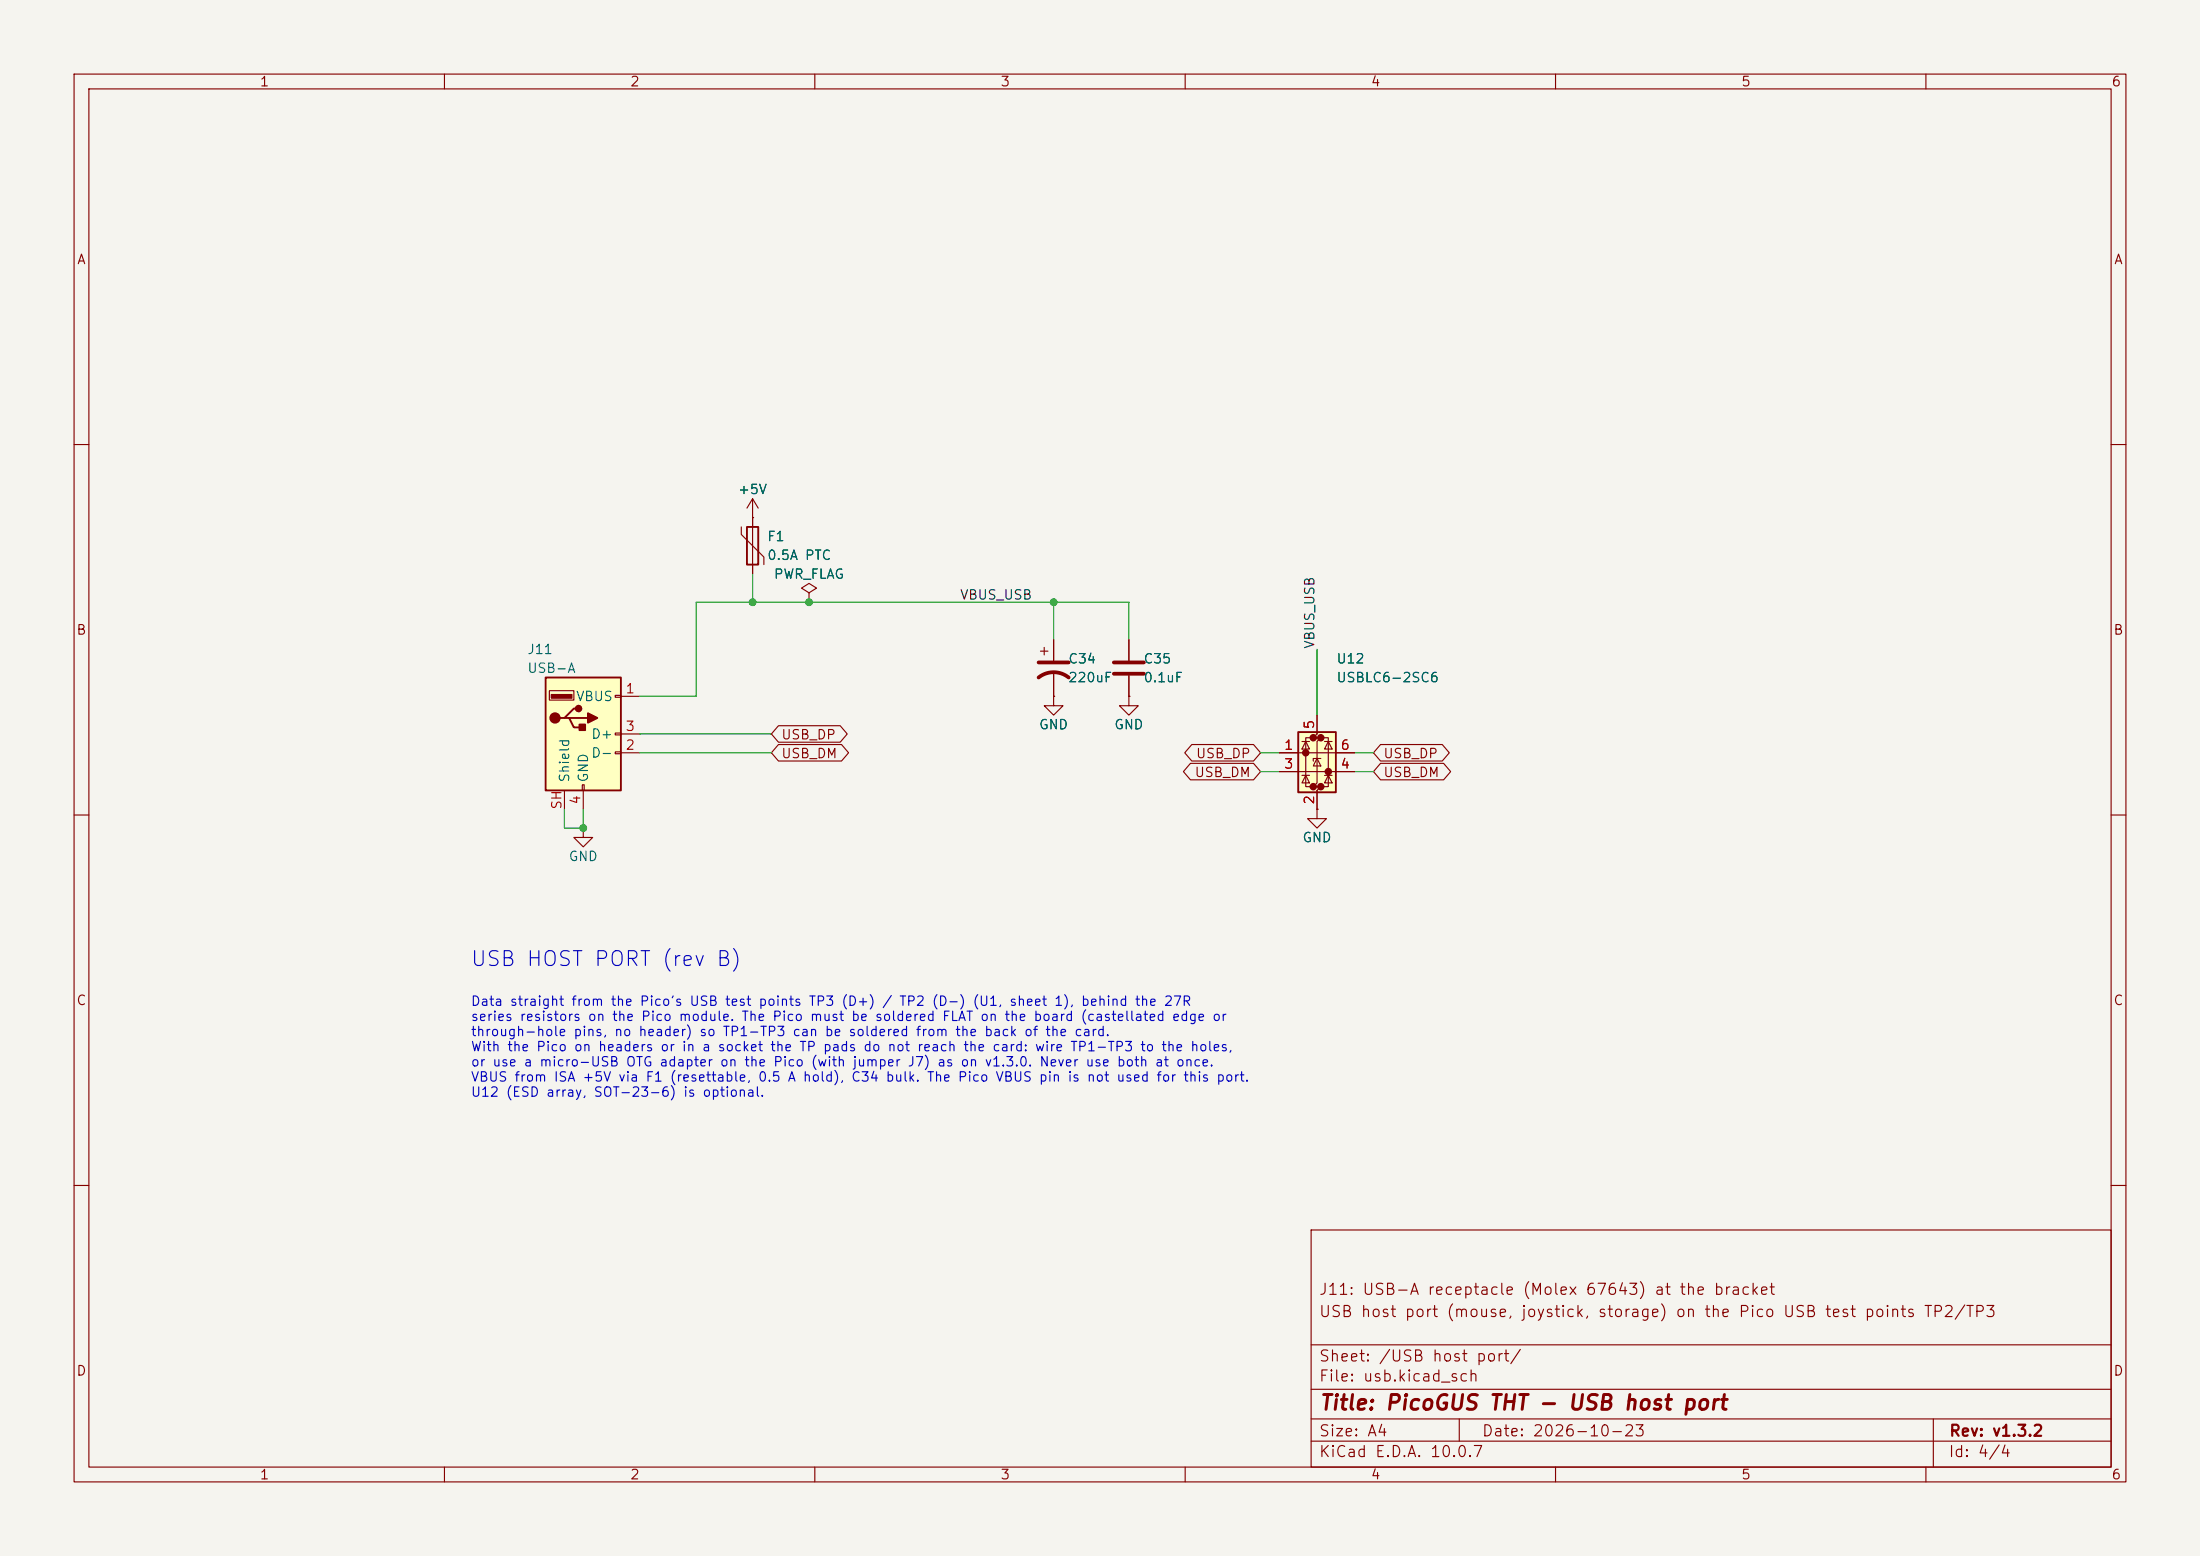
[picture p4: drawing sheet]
(kicad_sch
 (version 20260306)
 (generator "eeschema")
 (generator_version "10.0")
 (paper "A4")
 (title_block
  (title "PicoGUS THT - USB host port")
  (date "2026-10-23")
  (rev "v1.3.2")
  (comment 1 "USB host port (mouse, joystick, storage) on the Pico USB test points TP2/TP3")
  (comment 2 "J11: USB-A receptacle (Molex 67643) at the bracket"))
 (lib_symbols
  (symbol "Connector:USB_A"
   (pin_names
    (offset 1.016)) (exclude_from_sim no) (in_bom yes) (on_board yes)
   (in_pos_files yes)
   (duplicate_pin_numbers_are_jumpers no)
   (property "Reference" "J" (at -5.08 11.43 0) (show_name no) (do_not_autoplace no) (effects (font (size 1.27 1.27)) (justify left)))
   (property "Value" "USB_A" (at -5.08 8.89 0) (show_name no) (do_not_autoplace no) (effects (font (size 1.27 1.27)) (justify left)))
   (property "Footprint" "" (at 3.81 -1.27 0) (show_name no) (do_not_autoplace no) (hide yes) (effects (font (size 1.27 1.27))))
   (property "Datasheet" "" (at 3.81 -1.27 0) (show_name no) (do_not_autoplace no) (hide yes) (effects (font (size 1.27 1.27))))
   (property "Description" "USB Type A connector" (at 0 0 0) (show_name no) (do_not_autoplace no) (hide yes) (effects (font (size 1.27 1.27))))
   (symbol "USB_A_0_1"
    (rectangle (start -5.08 -7.62) (end 5.08 7.62) (stroke (width 0.254) (type default)) (fill (type background)))
    (circle (center -3.81 2.159) (radius 0.635) (stroke (width 0.254) (type default)) (fill (type outline)))
    (polyline (pts (xy -3.175 2.159) (xy -2.54 2.159) (xy -1.27 3.429) (xy -0.635 3.429)) (stroke (width 0.254) (type default)) (fill (type none)))
    (polyline (pts (xy -2.54 2.159) (xy -1.905 2.159) (xy -1.27 0.889) (xy 0 0.889)) (stroke (width 0.254) (type default)) (fill (type none)))
    (rectangle (start -1.524 4.826) (end -4.318 5.334) (stroke (width 0) (type default)) (fill (type outline)))
    (rectangle (start -1.27 4.572) (end -4.572 5.842) (stroke (width 0) (type default)) (fill (type none)))
    (circle (center -0.635 3.429) (radius 0.381) (stroke (width 0.254) (type default)) (fill (type outline)))
    (rectangle (start -0.127 -7.62) (end 0.127 -6.858) (stroke (width 0) (type default)) (fill (type none)))
    (rectangle (start 0.254 1.27) (end -0.508 0.508) (stroke (width 0.254) (type default)) (fill (type outline)))
    (polyline (pts (xy 0.635 2.794) (xy 0.635 1.524) (xy 1.905 2.159) (xy 0.635 2.794)) (stroke (width 0.254) (type default)) (fill (type outline)))
    (rectangle (start 5.08 4.953) (end 4.318 5.207) (stroke (width 0) (type default)) (fill (type none)))
    (rectangle (start 5.08 -0.127) (end 4.318 0.127) (stroke (width 0) (type default)) (fill (type none)))
    (rectangle (start 5.08 -2.667) (end 4.318 -2.413) (stroke (width 0) (type default)) (fill (type none))))
   (symbol "USB_A_1_1"
    (polyline (pts (xy -1.905 2.159) (xy 0.635 2.159)) (stroke (width 0.254) (type default)) (fill (type none)))
    (pin power_in line (at 7.62 5.08 180) (length 2.54) (name "VBUS" (effects (font (size 1.27 1.27)))) (number "1" (effects (font (size 1.27 1.27)))))
    (pin bidirectional line (at 7.62 -2.54 180) (length 2.54) (name "D-" (effects (font (size 1.27 1.27)))) (number "2" (effects (font (size 1.27 1.27)))))
    (pin bidirectional line (at 7.62 0 180) (length 2.54) (name "D+" (effects (font (size 1.27 1.27)))) (number "3" (effects (font (size 1.27 1.27)))))
    (pin power_in line (at 0 -10.16 90) (length 2.54) (name "GND" (effects (font (size 1.27 1.27)))) (number "4" (effects (font (size 1.27 1.27)))))
    (pin passive line (at -2.54 -10.16 90) (length 2.54) (name "Shield" (effects (font (size 1.27 1.27)))) (number "SH" (effects (font (size 1.27 1.27))))))
   (embedded_fonts no))
  (symbol "Device:Polyfuse"
   (pin_numbers (hide yes))
   (pin_names
    (offset 0)) (exclude_from_sim no) (in_bom yes) (on_board yes)
   (in_pos_files yes)
   (duplicate_pin_numbers_are_jumpers no)
   (property "Reference" "F" (at -2.54 0 90) (show_name no) (do_not_autoplace no) (effects (font (size 1.27 1.27))))
   (property "Value" "Polyfuse" (at 2.54 0 90) (show_name no) (do_not_autoplace no) (effects (font (size 1.27 1.27))))
   (property "Footprint" "" (at 1.27 -5.08 0) (show_name no) (do_not_autoplace no) (hide yes) (effects (font (size 1.27 1.27)) (justify left)))
   (property "Datasheet" "" (at 0 0 0) (show_name no) (do_not_autoplace no) (hide yes) (effects (font (size 1.27 1.27))))
   (property "Description" "Resettable fuse, polymeric positive temperature coefficient" (at 0 0 0) (show_name no) (do_not_autoplace no) (hide yes) (effects (font (size 1.27 1.27))))
   (symbol "Polyfuse_0_1"
    (polyline (pts (xy -1.524 2.54) (xy -1.524 1.524) (xy 1.524 -1.524) (xy 1.524 -2.54)) (stroke (width 0) (type default)) (fill (type none)))
    (rectangle (start -0.762 2.54) (end 0.762 -2.54) (stroke (width 0.254) (type default)) (fill (type none)))
    (polyline (pts (xy 0 2.54) (xy 0 -2.54)) (stroke (width 0) (type default)) (fill (type none))))
   (symbol "Polyfuse_1_1"
    (pin passive line (at 0 3.81 270) (length 1.27) (name "" (effects (font (size 1.27 1.27)))) (number "1" (effects (font (size 1.27 1.27)))))
    (pin passive line (at 0 -3.81 90) (length 1.27) (name "" (effects (font (size 1.27 1.27)))) (number "2" (effects (font (size 1.27 1.27))))))
   (embedded_fonts no))
  (symbol "power:+5V"
   (power global)
   (pin_numbers (hide yes))
   (pin_names
    (offset 0) (hide yes)) (exclude_from_sim no) (in_bom yes) (on_board yes)
   (in_pos_files yes)
   (duplicate_pin_numbers_are_jumpers no)
   (property "Reference" "#PWR" (at 0 -3.81 0) (show_name no) (do_not_autoplace no) (hide yes) (effects (font (size 1.27 1.27))))
   (property "Value" "+5V" (at 0 3.556 0) (show_name no) (do_not_autoplace no) (effects (font (size 1.27 1.27))))
   (property "Footprint" "" (at 0 0 0) (show_name no) (do_not_autoplace no) (hide yes) (effects (font (size 1.27 1.27))))
   (property "Datasheet" "" (at 0 0 0) (show_name no) (do_not_autoplace no) (hide yes) (effects (font (size 1.27 1.27))))
   (property "Description" "Power symbol creates a global label with name \"+5V\"" (at 0 0 0) (show_name no) (do_not_autoplace no) (hide yes) (effects (font (size 1.27 1.27))))
   (symbol "+5V_0_1"
    (polyline (pts (xy -0.762 1.27) (xy 0 2.54)) (stroke (width 0) (type default)) (fill (type none)))
    (polyline (pts (xy 0 2.54) (xy 0.762 1.27)) (stroke (width 0) (type default)) (fill (type none)))
    (polyline (pts (xy 0 0) (xy 0 2.54)) (stroke (width 0) (type default)) (fill (type none))))
   (symbol "+5V_1_1"
    (pin power_in line (at 0 0 90) (length 0) (name "" (effects (font (size 1.27 1.27)))) (number "1" (effects (font (size 1.27 1.27))))))
   (embedded_fonts no))
  (symbol "power:PWR_FLAG"
   (power global)
   (pin_numbers (hide yes))
   (pin_names
    (offset 0) (hide yes)) (exclude_from_sim no) (in_bom yes) (on_board yes)
   (in_pos_files yes)
   (duplicate_pin_numbers_are_jumpers no)
   (property "Reference" "#FLG" (at 0 1.905 0) (show_name no) (do_not_autoplace no) (hide yes) (effects (font (size 1.27 1.27))))
   (property "Value" "PWR_FLAG" (at 0 3.81 0) (show_name no) (do_not_autoplace no) (effects (font (size 1.27 1.27))))
   (property "Footprint" "" (at 0 0 0) (show_name no) (do_not_autoplace no) (hide yes) (effects (font (size 1.27 1.27))))
   (property "Datasheet" "" (at 0 0 0) (show_name no) (do_not_autoplace no) (hide yes) (effects (font (size 1.27 1.27))))
   (property "Description" "Special symbol for telling ERC where power comes from" (at 0 0 0) (show_name no) (do_not_autoplace no) (hide yes) (effects (font (size 1.27 1.27))))
   (symbol "PWR_FLAG_0_0"
    (pin power_out line (at 0 0 90) (length 0) (name "" (effects (font (size 1.27 1.27)))) (number "1" (effects (font (size 1.27 1.27))))))
   (symbol "PWR_FLAG_0_1"
    (polyline (pts (xy 0 0) (xy 0 1.27) (xy -1.016 1.905) (xy 0 2.54) (xy 1.016 1.905) (xy 0 1.27)) (stroke (width 0) (type default)) (fill (type none))))
   (embedded_fonts no))
  (symbol "power:GND"
   (power global)
   (pin_numbers (hide yes))
   (pin_names
    (offset 0) (hide yes)) (exclude_from_sim no) (in_bom yes) (on_board yes)
   (in_pos_files yes)
   (duplicate_pin_numbers_are_jumpers no)
   (property "Reference" "#PWR" (at 0 -6.35 0) (show_name no) (do_not_autoplace no) (hide yes) (effects (font (size 1.27 1.27))))
   (property "Value" "GND" (at 0 -3.81 0) (show_name no) (do_not_autoplace no) (effects (font (size 1.27 1.27))))
   (property "Footprint" "" (at 0 0 0) (show_name no) (do_not_autoplace no) (hide yes) (effects (font (size 1.27 1.27))))
   (property "Datasheet" "" (at 0 0 0) (show_name no) (do_not_autoplace no) (hide yes) (effects (font (size 1.27 1.27))))
   (property "Description" "Power symbol creates a global label with name \"GND\" , ground" (at 0 0 0) (show_name no) (do_not_autoplace no) (hide yes) (effects (font (size 1.27 1.27))))
   (symbol "GND_0_1"
    (polyline (pts (xy 0 0) (xy 0 -1.27) (xy 1.27 -1.27) (xy 0 -2.54) (xy -1.27 -1.27) (xy 0 -1.27)) (stroke (width 0) (type default)) (fill (type none))))
   (symbol "GND_1_1"
    (pin power_in line (at 0 0 270) (length 0) (name "" (effects (font (size 1.27 1.27)))) (number "1" (effects (font (size 1.27 1.27))))))
   (embedded_fonts no))
  (symbol "Device:C_Polarized_US"
   (pin_numbers (hide yes))
   (pin_names
    (offset 0.254) (hide yes)) (exclude_from_sim no) (in_bom yes) (on_board yes)
   (in_pos_files yes)
   (duplicate_pin_numbers_are_jumpers no)
   (property "Reference" "C" (at 0.635 2.54 0) (show_name no) (do_not_autoplace no) (effects (font (size 1.27 1.27)) (justify left)))
   (property "Value" "C_Polarized_US" (at 0.635 -2.54 0) (show_name no) (do_not_autoplace no) (effects (font (size 1.27 1.27)) (justify left)))
   (property "Footprint" "" (at 0 0 0) (show_name no) (do_not_autoplace no) (hide yes) (effects (font (size 1.27 1.27))))
   (property "Datasheet" "" (at 0 0 0) (show_name no) (do_not_autoplace no) (hide yes) (effects (font (size 1.27 1.27))))
   (property "Description" "Polarized capacitor, US symbol" (at 0 0 0) (show_name no) (do_not_autoplace no) (hide yes) (effects (font (size 1.27 1.27))))
   (symbol "C_Polarized_US_0_1"
    (polyline (pts (xy -2.032 0.762) (xy 2.032 0.762)) (stroke (width 0.508) (type default)) (fill (type none)))
    (polyline (pts (xy -1.778 2.286) (xy -0.762 2.286)) (stroke (width 0) (type default)) (fill (type none)))
    (polyline (pts (xy -1.27 1.778) (xy -1.27 2.794)) (stroke (width 0) (type default)) (fill (type none)))
    (arc (start -2.032 -1.27) (mid 0 -0.5572) (end 2.032 -1.27) (stroke (width 0.508) (type default)) (fill (type none))))
   (symbol "C_Polarized_US_1_1"
    (pin passive line (at 0 3.81 270) (length 2.794) (name "" (effects (font (size 1.27 1.27)))) (number "1" (effects (font (size 1.27 1.27)))))
    (pin passive line (at 0 -3.81 90) (length 3.302) (name "" (effects (font (size 1.27 1.27)))) (number "2" (effects (font (size 1.27 1.27))))))
   (embedded_fonts no))
  (symbol "Device:C"
   (pin_numbers (hide yes))
   (pin_names
    (offset 0.254)) (exclude_from_sim no) (in_bom yes) (on_board yes)
   (in_pos_files yes)
   (duplicate_pin_numbers_are_jumpers no)
   (property "Reference" "C" (at 0.635 2.54 0) (show_name no) (do_not_autoplace no) (effects (font (size 1.27 1.27)) (justify left)))
   (property "Value" "C" (at 0.635 -2.54 0) (show_name no) (do_not_autoplace no) (effects (font (size 1.27 1.27)) (justify left)))
   (property "Footprint" "" (at 0.9652 -3.81 0) (show_name no) (do_not_autoplace no) (hide yes) (effects (font (size 1.27 1.27))))
   (property "Datasheet" "" (at 0 0 0) (show_name no) (do_not_autoplace no) (hide yes) (effects (font (size 1.27 1.27))))
   (property "Description" "Unpolarized capacitor" (at 0 0 0) (show_name no) (do_not_autoplace no) (hide yes) (effects (font (size 1.27 1.27))))
   (symbol "C_0_1"
    (polyline (pts (xy -2.032 0.762) (xy 2.032 0.762)) (stroke (width 0.508) (type default)) (fill (type none)))
    (polyline (pts (xy -2.032 -0.762) (xy 2.032 -0.762)) (stroke (width 0.508) (type default)) (fill (type none))))
   (symbol "C_1_1"
    (pin passive line (at 0 3.81 270) (length 2.794) (name "" (effects (font (size 1.27 1.27)))) (number "1" (effects (font (size 1.27 1.27)))))
    (pin passive line (at 0 -3.81 90) (length 2.794) (name "" (effects (font (size 1.27 1.27)))) (number "2" (effects (font (size 1.27 1.27))))))
   (embedded_fonts no))
  (symbol "Power_Protection:USBLC6-2SC6"
   (pin_names (hide yes)) (exclude_from_sim no) (in_bom yes) (on_board yes)
   (in_pos_files yes)
   (duplicate_pin_numbers_are_jumpers no)
   (property "Reference" "U" (at 0.635 5.715 0) (show_name no) (do_not_autoplace no) (effects (font (size 1.27 1.27)) (justify left)))
   (property "Value" "USBLC6-2SC6" (at 0.635 3.81 0) (show_name no) (do_not_autoplace no) (effects (font (size 1.27 1.27)) (justify left)))
   (property "Footprint" "Package_TO_SOT_SMD:SOT-23-6" (at 1.27 -6.35 0) (show_name no) (do_not_autoplace no) (hide yes) (effects (font (size 1.27 1.27)
    (italic yes)) (justify left)))
   (property "Datasheet" "https://www.st.com/resource/en/datasheet/usblc6-2.pdf" (at 1.27 -8.255 0) (show_name no) (do_not_autoplace no) (hide yes) (effects (font (size 1.27 1.27)) (justify left)))
   (property "Description" "Very low capacitance ESD protection diode, 2 data-line, SOT-23-6" (at 0 0 0) (show_name no) (do_not_autoplace no) (hide yes) (effects (font (size 1.27 1.27))))
   (symbol "USBLC6-2SC6_0_0"
    (circle (center -1.524 0) (radius 0.0001) (stroke (width 0.508) (type default)) (fill (type none)))
    (circle (center -0.508 2.032) (radius 0.0001) (stroke (width 0.508) (type default)) (fill (type none)))
    (circle (center -0.508 -4.572) (radius 0.0001) (stroke (width 0.508) (type default)) (fill (type none)))
    (circle (center 0.508 2.032) (radius 0.0001) (stroke (width 0.508) (type default)) (fill (type none)))
    (circle (center 0.508 -4.572) (radius 0.0001) (stroke (width 0.508) (type default)) (fill (type none)))
    (circle (center 1.524 -2.54) (radius 0.0001) (stroke (width 0.508) (type default)) (fill (type none))))
   (symbol "USBLC6-2SC6_0_1"
    (polyline (pts (xy -2.54 0) (xy 2.54 0)) (stroke (width 0) (type default)) (fill (type none)))
    (polyline (pts (xy -2.54 -2.54) (xy 2.54 -2.54)) (stroke (width 0) (type default)) (fill (type none)))
    (polyline (pts (xy -2.032 0.508) (xy -1.016 0.508) (xy -1.524 1.524) (xy -2.032 0.508)) (stroke (width 0) (type default)) (fill (type none)))
    (polyline (pts (xy -2.032 -3.048) (xy -1.016 -3.048)) (stroke (width 0) (type default)) (fill (type none)))
    (polyline (pts (xy -1.016 1.524) (xy -2.032 1.524)) (stroke (width 0) (type default)) (fill (type none)))
    (polyline (pts (xy -1.016 -4.064) (xy -2.032 -4.064) (xy -1.524 -3.048) (xy -1.016 -4.064)) (stroke (width 0) (type default)) (fill (type none)))
    (polyline (pts (xy -0.508 -1.143) (xy -0.508 -0.762) (xy 0.508 -0.762)) (stroke (width 0) (type default)) (fill (type none)))
    (polyline (pts (xy 0 2.54) (xy -0.508 2.032) (xy 0.508 2.032) (xy 0 1.524) (xy 0 -4.064) (xy -0.508 -4.572) (xy 0.508 -4.572) (xy 0 -5.08)) (stroke (width 0) (type default)) (fill (type none)))
    (polyline (pts (xy 0.508 -1.778) (xy -0.508 -1.778) (xy 0 -0.762) (xy 0.508 -1.778)) (stroke (width 0) (type default)) (fill (type none)))
    (polyline (pts (xy 1.016 1.524) (xy 2.032 1.524)) (stroke (width 0) (type default)) (fill (type none)))
    (polyline (pts (xy 1.016 -3.048) (xy 2.032 -3.048)) (stroke (width 0) (type default)) (fill (type none)))
    (polyline (pts (xy 2.032 0.508) (xy 1.016 0.508) (xy 1.524 1.524) (xy 2.032 0.508)) (stroke (width 0) (type default)) (fill (type none)))
    (polyline (pts (xy 2.032 -4.064) (xy 1.016 -4.064) (xy 1.524 -3.048) (xy 2.032 -4.064)) (stroke (width 0) (type default)) (fill (type none))))
   (symbol "USBLC6-2SC6_1_1"
    (rectangle (start -2.54 2.794) (end 2.54 -5.334) (stroke (width 0.254) (type default)) (fill (type background)))
    (polyline (pts (xy -0.508 2.032) (xy -1.524 2.032) (xy -1.524 -4.572) (xy -0.508 -4.572)) (stroke (width 0) (type default)) (fill (type none)))
    (polyline (pts (xy 0.508 -4.572) (xy 1.524 -4.572) (xy 1.524 2.032) (xy 0.508 2.032)) (stroke (width 0) (type default)) (fill (type none)))
    (pin passive line (at -5.08 0 0) (length 2.54) (name "I/O1" (effects (font (size 1.27 1.27)))) (number "1" (effects (font (size 1.27 1.27)))))
    (pin passive line (at 0 -7.62 90) (length 2.54) (name "GND" (effects (font (size 1.27 1.27)))) (number "2" (effects (font (size 1.27 1.27)))))
    (pin passive line (at -5.08 -2.54 0) (length 2.54) (name "I/O2" (effects (font (size 1.27 1.27)))) (number "3" (effects (font (size 1.27 1.27)))))
    (pin passive line (at 5.08 -2.54 180) (length 2.54) (name "I/O2" (effects (font (size 1.27 1.27)))) (number "4" (effects (font (size 1.27 1.27)))))
    (pin passive line (at 0 5.08 270) (length 2.54) (name "VBUS" (effects (font (size 1.27 1.27)))) (number "5" (effects (font (size 1.27 1.27)))))
    (pin passive line (at 5.08 0 180) (length 2.54) (name "I/O1" (effects (font (size 1.27 1.27)))) (number "6" (effects (font (size 1.27 1.27))))))
   (embedded_fonts no)))
 (symbol
  (lib_id "Connector:USB_A")
  (at 78.74 99.06 0)
  (unit 1)
  (body_style 1)
  (exclude_from_sim no)
  (in_bom yes)
  (on_board yes)
  (in_pos_files yes)
  (dnp no)
  (property "Reference" "J11" (at 71.12 87.63 0) (show_name no) (do_not_autoplace no) (effects (font (size 1.27 1.27)) (justify left)))
  (property "Value" "USB-A" (at 71.12 90.17 0) (show_name no) (do_not_autoplace no) (effects (font (size 1.27 1.27)) (justify left)))
  (property "Footprint" "Connector_USB:USB_A_Molex_67643_Horizontal" (at 78.74 99.06 0) (hide yes) (show_name no) (do_not_autoplace no) (effects (font (size 1.27 1.27))))
  (property "Datasheet" "https://www.molex.com/pdm_docs/sd/676433910_sd.pdf" (at 78.74 99.06 0) (hide yes) (show_name no) (do_not_autoplace no) (effects (font (size 1.27 1.27))))
  (property "Description" "USB host receptacle at the bracket: USB-A, Molex 67643 right angle" (at 78.74 99.06 0) (hide yes) (show_name no) (do_not_autoplace no) (effects (font (size 1.27 1.27))))
  (property "Manufacturer" "Molex" (at 78.74 99.06 0) (hide yes) (show_name no) (do_not_autoplace no) (effects (font (size 1.27 1.27))))
  (property "MPN" "0676430910" (at 78.74 99.06 0) (hide yes) (show_name no) (do_not_autoplace no) (effects (font (size 1.27 1.27))))
  (property "DigiKey" "WM4993-ND" (at 78.74 99.06 0) (hide yes) (show_name no) (do_not_autoplace no) (effects (font (size 1.27 1.27))))
  (property "LCSC" "C2798029" (at 78.74 99.06 0) (hide yes) (show_name no) (do_not_autoplace no) (effects (font (size 1.27 1.27))))
  (property "Alternatives" "Molex 0676433910 (white, DK WM14667-ND); 0676432910 (DK WM11258-ND), same land pattern" (at 78.74 99.06 0) (hide yes) (show_name no) (do_not_autoplace no) (effects (font (size 1.27 1.27))))
  (pin "1")
  (pin "2")
  (pin "3")
  (pin "4")
  (pin "SH"))
 (wire
  (pts (xy 86.36 93.98) (xy 93.98 93.98))
  (stroke (width 0) (type default)))
 (wire
  (pts (xy 93.98 93.98) (xy 93.98 81.28))
  (stroke (width 0) (type default)))
 (wire
  (pts (xy 93.98 81.28) (xy 152.4 81.28))
  (stroke (width 0) (type default)))
 (symbol
  (lib_id "Device:Polyfuse")
  (at 101.6 73.66 0)
  (unit 1)
  (body_style 1)
  (exclude_from_sim no)
  (in_bom yes)
  (on_board yes)
  (in_pos_files yes)
  (dnp no)
  (property "Reference" "F1" (at 103.505 72.39 0) (show_name no) (do_not_autoplace no) (effects (font (size 1.27 1.27)) (justify left)))
  (property "Value" "0.5A PTC" (at 103.505 74.93 0) (show_name no) (do_not_autoplace no) (effects (font (size 1.27 1.27)) (justify left)))
  (property "Footprint" "Fuse:Fuse_Bourns_MF-RHT050" (at 101.6 73.66 0) (hide yes) (show_name no) (do_not_autoplace no) (effects (font (size 1.27 1.27))))
  (property "Datasheet" "" (at 101.6 73.66 0) (hide yes) (show_name no) (do_not_autoplace no) (effects (font (size 1.27 1.27))))
  (property "Description" "Resettable fuse (PTC), 0.5 A hold / 1 A trip, 60 V, radial 7.9 mm disc, 5.1 mm lead spacing, up to 13.7 mm tall (USB VBUS)" (at 101.6 73.66 0) (hide yes) (show_name no) (do_not_autoplace no) (effects (font (size 1.27 1.27))))
  (property "Manufacturer" "Bourns" (at 101.6 73.66 0) (hide yes) (show_name no) (do_not_autoplace no) (effects (font (size 1.27 1.27))))
  (property "MPN" "MF-R050" (at 101.6 73.66 0) (hide yes) (show_name no) (do_not_autoplace no) (effects (font (size 1.27 1.27))))
  (property "DigiKey" "MF-R050-ND" (at 101.6 73.66 0) (hide yes) (show_name no) (do_not_autoplace no) (effects (font (size 1.27 1.27))))
  (property "LCSC" "C208476" (at 101.6 73.66 0) (hide yes) (show_name no) (do_not_autoplace no) (effects (font (size 1.27 1.27))))
  (pin "1")
  (pin "2"))
 (symbol
  (lib_id "power:+5V")
  (at 101.6 69.85 0)
  (unit 1)
  (body_style 1)
  (exclude_from_sim no)
  (in_bom no)
  (on_board yes)
  (in_pos_files no)
  (dnp no)
  (property "Reference" "#PWR0200" (at 101.6 69.85 0) (hide yes) (show_name no) (do_not_autoplace no) (effects (font (size 1.27 1.27))))
  (property "Value" "+5V" (at 101.6 66.04 0) (show_name no) (do_not_autoplace no) (effects (font (size 1.27 1.27))))
  (property "Footprint" "" (at 101.6 69.85 0) (hide yes) (show_name no) (do_not_autoplace no) (effects (font (size 1.27 1.27))))
  (property "Datasheet" "" (at 101.6 69.85 0) (hide yes) (show_name no) (do_not_autoplace no) (effects (font (size 1.27 1.27))))
  (property "Description" "" (at 101.6 69.85 0) (hide yes) (show_name no) (do_not_autoplace no) (effects (font (size 1.27 1.27))))
  (pin "1"))
 (wire
  (pts (xy 101.6 77.47) (xy 101.6 81.28))
  (stroke (width 0) (type default)))
 (junction
  (at 101.6 81.28)
  (diameter 0)
  (color 0 0 0 0))
 (symbol
  (lib_id "power:PWR_FLAG")
  (at 109.22 81.28 0)
  (unit 1)
  (body_style 1)
  (exclude_from_sim no)
  (in_bom no)
  (on_board yes)
  (in_pos_files no)
  (dnp no)
  (property "Reference" "#FLG106" (at 109.22 81.28 0) (hide yes) (show_name no) (do_not_autoplace no) (effects (font (size 1.27 1.27))))
  (property "Value" "PWR_FLAG" (at 109.22 77.47 0) (show_name no) (do_not_autoplace no) (effects (font (size 1.27 1.27))))
  (property "Footprint" "" (at 109.22 81.28 0) (hide yes) (show_name no) (do_not_autoplace no) (effects (font (size 1.27 1.27))))
  (property "Datasheet" "" (at 109.22 81.28 0) (hide yes) (show_name no) (do_not_autoplace no) (effects (font (size 1.27 1.27))))
  (property "Description" "" (at 109.22 81.28 0) (hide yes) (show_name no) (do_not_autoplace no) (effects (font (size 1.27 1.27))))
  (pin "1"))
 (junction
  (at 109.22 81.28)
  (diameter 0)
  (color 0 0 0 0))
 (label "VBUS_USB"
  (at 129.54 81.28 0)
  (effects (font (size 1.27 1.27)) (justify left bottom)))
 (wire
  (pts (xy 86.36 99.06) (xy 104.14 99.06))
  (stroke (width 0) (type default)))
 (global_label "USB_DP"
  (shape bidirectional)
  (at 104.14 99.06 0)
  (fields_autoplaced yes)
  (effects (font (size 1.27 1.27)) (justify left))
  (property "Intersheetrefs" "${INTERSHEET_REFS}" (at 104.14 99.06 0) (hide yes) (show_name no) (do_not_autoplace no) (effects (font (size 1.27 1.27)) (justify left))))
 (wire
  (pts (xy 86.36 101.6) (xy 104.14 101.6))
  (stroke (width 0) (type default)))
 (global_label "USB_DM"
  (shape bidirectional)
  (at 104.14 101.6 0)
  (fields_autoplaced yes)
  (effects (font (size 1.27 1.27)) (justify left))
  (property "Intersheetrefs" "${INTERSHEET_REFS}" (at 104.14 101.6 0) (hide yes) (show_name no) (do_not_autoplace no) (effects (font (size 1.27 1.27)) (justify left))))
 (wire
  (pts (xy 76.2 109.22) (xy 76.2 111.76))
  (stroke (width 0) (type default)))
 (wire
  (pts (xy 76.2 111.76) (xy 78.74 111.76))
  (stroke (width 0) (type default)))
 (wire
  (pts (xy 78.74 109.22) (xy 78.74 111.76))
  (stroke (width 0) (type default)))
 (junction
  (at 78.74 111.76)
  (diameter 0)
  (color 0 0 0 0))
 (symbol
  (lib_id "power:GND")
  (at 78.74 111.76 0)
  (unit 1)
  (body_style 1)
  (exclude_from_sim no)
  (in_bom no)
  (on_board yes)
  (in_pos_files no)
  (dnp no)
  (property "Reference" "#PWR0201" (at 78.74 118.11 0) (hide yes) (show_name no) (do_not_autoplace no) (effects (font (size 1.27 1.27))))
  (property "Value" "GND" (at 78.74 115.57 0) (show_name no) (do_not_autoplace no) (effects (font (size 1.27 1.27))))
  (property "Footprint" "" (at 78.74 111.76 0) (hide yes) (show_name no) (do_not_autoplace no) (effects (font (size 1.27 1.27))))
  (property "Datasheet" "" (at 78.74 111.76 0) (hide yes) (show_name no) (do_not_autoplace no) (effects (font (size 1.27 1.27))))
  (property "Description" "" (at 78.74 111.76 0) (hide yes) (show_name no) (do_not_autoplace no) (effects (font (size 1.27 1.27))))
  (pin "1"))
 (symbol
  (lib_id "Device:C_Polarized_US")
  (at 142.24 90.17 0)
  (unit 1)
  (body_style 1)
  (exclude_from_sim no)
  (in_bom yes)
  (on_board yes)
  (in_pos_files yes)
  (dnp no)
  (property "Reference" "C34" (at 144.145 88.9 0) (show_name no) (do_not_autoplace no) (effects (font (size 1.27 1.27)) (justify left)))
  (property "Value" "220uF" (at 144.145 91.44 0) (show_name no) (do_not_autoplace no) (effects (font (size 1.27 1.27)) (justify left)))
  (property "Footprint" "Capacitor_THT:CP_Radial_D6.3mm_P2.50mm" (at 142.24 90.17 0) (hide yes) (show_name no) (do_not_autoplace no) (effects (font (size 1.27 1.27))))
  (property "Datasheet" "" (at 142.24 90.17 0) (hide yes) (show_name no) (do_not_autoplace no) (effects (font (size 1.27 1.27))))
  (property "Description" "220uF 16V low-impedance aluminium electrolytic, 6.3 mm dia, 2.5 mm pitch (USB VBUS bulk, >= 120uF per USB 2.0)" (at 142.24 90.17 0) (hide yes) (show_name no) (do_not_autoplace no) (effects (font (size 1.27 1.27))))
  (property "Manufacturer" "Rubycon" (at 142.24 90.17 0) (hide yes) (show_name no) (do_not_autoplace no) (effects (font (size 1.27 1.27))))
  (property "MPN" "16ZLH220MEFC6.3X11" (at 142.24 90.17 0) (hide yes) (show_name no) (do_not_autoplace no) (effects (font (size 1.27 1.27))))
  (property "DigiKey" "1189-1726-ND" (at 142.24 90.17 0) (hide yes) (show_name no) (do_not_autoplace no) (effects (font (size 1.27 1.27))))
  (property "LCSC" "C338177" (at 142.24 90.17 0) (hide yes) (show_name no) (do_not_autoplace no) (effects (font (size 1.27 1.27))))
  (pin "1")
  (pin "2"))
 (wire
  (pts (xy 142.24 86.36) (xy 142.24 81.28))
  (stroke (width 0) (type default)))
 (junction
  (at 142.24 81.28)
  (diameter 0)
  (color 0 0 0 0))
 (symbol
  (lib_id "power:GND")
  (at 142.24 93.98 0)
  (unit 1)
  (body_style 1)
  (exclude_from_sim no)
  (in_bom no)
  (on_board yes)
  (in_pos_files no)
  (dnp no)
  (property "Reference" "#PWR0202" (at 142.24 100.33 0) (hide yes) (show_name no) (do_not_autoplace no) (effects (font (size 1.27 1.27))))
  (property "Value" "GND" (at 142.24 97.79 0) (show_name no) (do_not_autoplace no) (effects (font (size 1.27 1.27))))
  (property "Footprint" "" (at 142.24 93.98 0) (hide yes) (show_name no) (do_not_autoplace no) (effects (font (size 1.27 1.27))))
  (property "Datasheet" "" (at 142.24 93.98 0) (hide yes) (show_name no) (do_not_autoplace no) (effects (font (size 1.27 1.27))))
  (property "Description" "" (at 142.24 93.98 0) (hide yes) (show_name no) (do_not_autoplace no) (effects (font (size 1.27 1.27))))
  (pin "1"))
 (symbol
  (lib_id "Device:C")
  (at 152.4 90.17 0)
  (unit 1)
  (body_style 1)
  (exclude_from_sim no)
  (in_bom yes)
  (on_board yes)
  (in_pos_files yes)
  (dnp no)
  (property "Reference" "C35" (at 154.305 88.9 0) (show_name no) (do_not_autoplace no) (effects (font (size 1.27 1.27)) (justify left)))
  (property "Value" "0.1uF" (at 154.305 91.44 0) (show_name no) (do_not_autoplace no) (effects (font (size 1.27 1.27)) (justify left)))
  (property "Footprint" "Capacitor_THT:C_Disc_D5.0mm_W2.5mm_P5.00mm" (at 152.4 90.17 0) (hide yes) (show_name no) (do_not_autoplace no) (effects (font (size 1.27 1.27))))
  (property "Datasheet" "" (at 152.4 90.17 0) (hide yes) (show_name no) (do_not_autoplace no) (effects (font (size 1.27 1.27))))
  (property "Description" "0.1uF 50V X7R radial MLCC" (at 152.4 90.17 0) (hide yes) (show_name no) (do_not_autoplace no) (effects (font (size 1.27 1.27))))
  (property "Manufacturer" "Murata" (at 152.4 90.17 0) (hide yes) (show_name no) (do_not_autoplace no) (effects (font (size 1.27 1.27))))
  (property "MPN" "RDER71H104K0M1H03A" (at 152.4 90.17 0) (hide yes) (show_name no) (do_not_autoplace no) (effects (font (size 1.27 1.27))))
  (property "DigiKey" "490-9144-1-ND" (at 152.4 90.17 0) (hide yes) (show_name no) (do_not_autoplace no) (effects (font (size 1.27 1.27))))
  (property "LCSC" "C527620" (at 152.4 90.17 0) (hide yes) (show_name no) (do_not_autoplace no) (effects (font (size 1.27 1.27))))
  (pin "1")
  (pin "2"))
 (wire
  (pts (xy 152.4 86.36) (xy 152.4 81.28))
  (stroke (width 0) (type default)))
 (symbol
  (lib_id "power:GND")
  (at 152.4 93.98 0)
  (unit 1)
  (body_style 1)
  (exclude_from_sim no)
  (in_bom no)
  (on_board yes)
  (in_pos_files no)
  (dnp no)
  (property "Reference" "#PWR0203" (at 152.4 100.33 0) (hide yes) (show_name no) (do_not_autoplace no) (effects (font (size 1.27 1.27))))
  (property "Value" "GND" (at 152.4 97.79 0) (show_name no) (do_not_autoplace no) (effects (font (size 1.27 1.27))))
  (property "Footprint" "" (at 152.4 93.98 0) (hide yes) (show_name no) (do_not_autoplace no) (effects (font (size 1.27 1.27))))
  (property "Datasheet" "" (at 152.4 93.98 0) (hide yes) (show_name no) (do_not_autoplace no) (effects (font (size 1.27 1.27))))
  (property "Description" "" (at 152.4 93.98 0) (hide yes) (show_name no) (do_not_autoplace no) (effects (font (size 1.27 1.27))))
  (pin "1"))
 (symbol
  (lib_id "Power_Protection:USBLC6-2SC6")
  (at 177.8 101.6 0)
  (unit 1)
  (body_style 1)
  (exclude_from_sim no)
  (in_bom yes)
  (on_board yes)
  (in_pos_files yes)
  (dnp no)
  (property "Reference" "U12" (at 180.34 88.9 0) (show_name no) (do_not_autoplace no) (effects (font (size 1.27 1.27)) (justify left)))
  (property "Value" "USBLC6-2SC6" (at 180.34 91.44 0) (show_name no) (do_not_autoplace no) (effects (font (size 1.27 1.27)) (justify left)))
  (property "Footprint" "Package_TO_SOT_SMD:SOT-23-6" (at 177.8 101.6 0) (hide yes) (show_name no) (do_not_autoplace no) (effects (font (size 1.27 1.27))))
  (property "Datasheet" "" (at 177.8 101.6 0) (hide yes) (show_name no) (do_not_autoplace no) (effects (font (size 1.27 1.27))))
  (property "Description" "USB ESD protection (optional)" (at 177.8 101.6 0) (hide yes) (show_name no) (do_not_autoplace no) (effects (font (size 1.27 1.27))))
  (property "Manufacturer" "STMicroelectronics" (at 177.8 101.6 0) (hide yes) (show_name no) (do_not_autoplace no) (effects (font (size 1.27 1.27))))
  (property "MPN" "USBLC6-2SC6" (at 177.8 101.6 0) (hide yes) (show_name no) (do_not_autoplace no) (effects (font (size 1.27 1.27))))
  (property "DigiKey" "497-5235-1-ND" (at 177.8 101.6 0) (hide yes) (show_name no) (do_not_autoplace no) (effects (font (size 1.27 1.27))))
  (property "LCSC" "C7519" (at 177.8 101.6 0) (hide yes) (show_name no) (do_not_autoplace no) (effects (font (size 1.27 1.27))))
  (pin "1")
  (pin "2")
  (pin "3")
  (pin "4")
  (pin "5")
  (pin "6"))
 (wire
  (pts (xy 172.72 101.6) (xy 170.18 101.6))
  (stroke (width 0) (type default)))
 (global_label "USB_DP"
  (shape bidirectional)
  (at 170.18 101.6 180)
  (fields_autoplaced yes)
  (effects (font (size 1.27 1.27)) (justify right))
  (property "Intersheetrefs" "${INTERSHEET_REFS}" (at 170.18 101.6 0) (hide yes) (show_name no) (do_not_autoplace no) (effects (font (size 1.27 1.27)) (justify right))))
 (wire
  (pts (xy 182.88 101.6) (xy 185.42 101.6))
  (stroke (width 0) (type default)))
 (global_label "USB_DP"
  (shape bidirectional)
  (at 185.42 101.6 0)
  (fields_autoplaced yes)
  (effects (font (size 1.27 1.27)) (justify left))
  (property "Intersheetrefs" "${INTERSHEET_REFS}" (at 185.42 101.6 0) (hide yes) (show_name no) (do_not_autoplace no) (effects (font (size 1.27 1.27)) (justify left))))
 (wire
  (pts (xy 172.72 104.14) (xy 170.18 104.14))
  (stroke (width 0) (type default)))
 (global_label "USB_DM"
  (shape bidirectional)
  (at 170.18 104.14 180)
  (fields_autoplaced yes)
  (effects (font (size 1.27 1.27)) (justify right))
  (property "Intersheetrefs" "${INTERSHEET_REFS}" (at 170.18 104.14 0) (hide yes) (show_name no) (do_not_autoplace no) (effects (font (size 1.27 1.27)) (justify right))))
 (wire
  (pts (xy 182.88 104.14) (xy 185.42 104.14))
  (stroke (width 0) (type default)))
 (global_label "USB_DM"
  (shape bidirectional)
  (at 185.42 104.14 0)
  (fields_autoplaced yes)
  (effects (font (size 1.27 1.27)) (justify left))
  (property "Intersheetrefs" "${INTERSHEET_REFS}" (at 185.42 104.14 0) (hide yes) (show_name no) (do_not_autoplace no) (effects (font (size 1.27 1.27)) (justify left))))
 (wire
  (pts (xy 177.8 96.52) (xy 177.8 87.63))
  (stroke (width 0) (type default)))
 (label "VBUS_USB"
  (at 177.8 87.63 90)
  (effects (font (size 1.27 1.27)) (justify left bottom)))
 (symbol
  (lib_id "power:GND")
  (at 177.8 109.22 0)
  (unit 1)
  (body_style 1)
  (exclude_from_sim no)
  (in_bom no)
  (on_board yes)
  (in_pos_files no)
  (dnp no)
  (property "Reference" "#PWR0204" (at 177.8 115.57 0) (hide yes) (show_name no) (do_not_autoplace no) (effects (font (size 1.27 1.27))))
  (property "Value" "GND" (at 177.8 113.03 0) (show_name no) (do_not_autoplace no) (effects (font (size 1.27 1.27))))
  (property "Footprint" "" (at 177.8 109.22 0) (hide yes) (show_name no) (do_not_autoplace no) (effects (font (size 1.27 1.27))))
  (property "Datasheet" "" (at 177.8 109.22 0) (hide yes) (show_name no) (do_not_autoplace no) (effects (font (size 1.27 1.27))))
  (property "Description" "" (at 177.8 109.22 0) (hide yes) (show_name no) (do_not_autoplace no) (effects (font (size 1.27 1.27))))
  (pin "1"))
 (text "USB HOST PORT (rev B)"
  (exclude_from_sim no)
  (at 63.5 130.81 0)
  (effects (font (size 2 2)) (justify left bottom)))
 (text "Data straight from the Pico's USB test points TP3 (D+) / TP2 (D-) (U1, sheet 1), behind the 27R\nseries resistors on the Pico module. The Pico must be soldered FLAT on the board (castellated edge or\nthrough-hole pins, no header) so TP1-TP3 can be soldered from the back of the card.\nWith the Pico on headers or in a socket the TP pads do not reach the card: wire TP1-TP3 to the holes,\nor use a micro-USB OTG adapter on the Pico (with jumper J7) as on v1.3.0. Never use both at once.\nVBUS from ISA +5V via F1 (resettable, 0.5 A hold), C34 bulk. The Pico VBUS pin is not used for this port.\nU12 (ESD array, SOT-23-6) is optional."
  (exclude_from_sim no)
  (at 63.5 134.62 0)
  (effects (font (size 1.27 1.27)) (justify left top)))
 (sheet_instances
  (path ""
   (page "1")))
 (embedded_fonts no))
